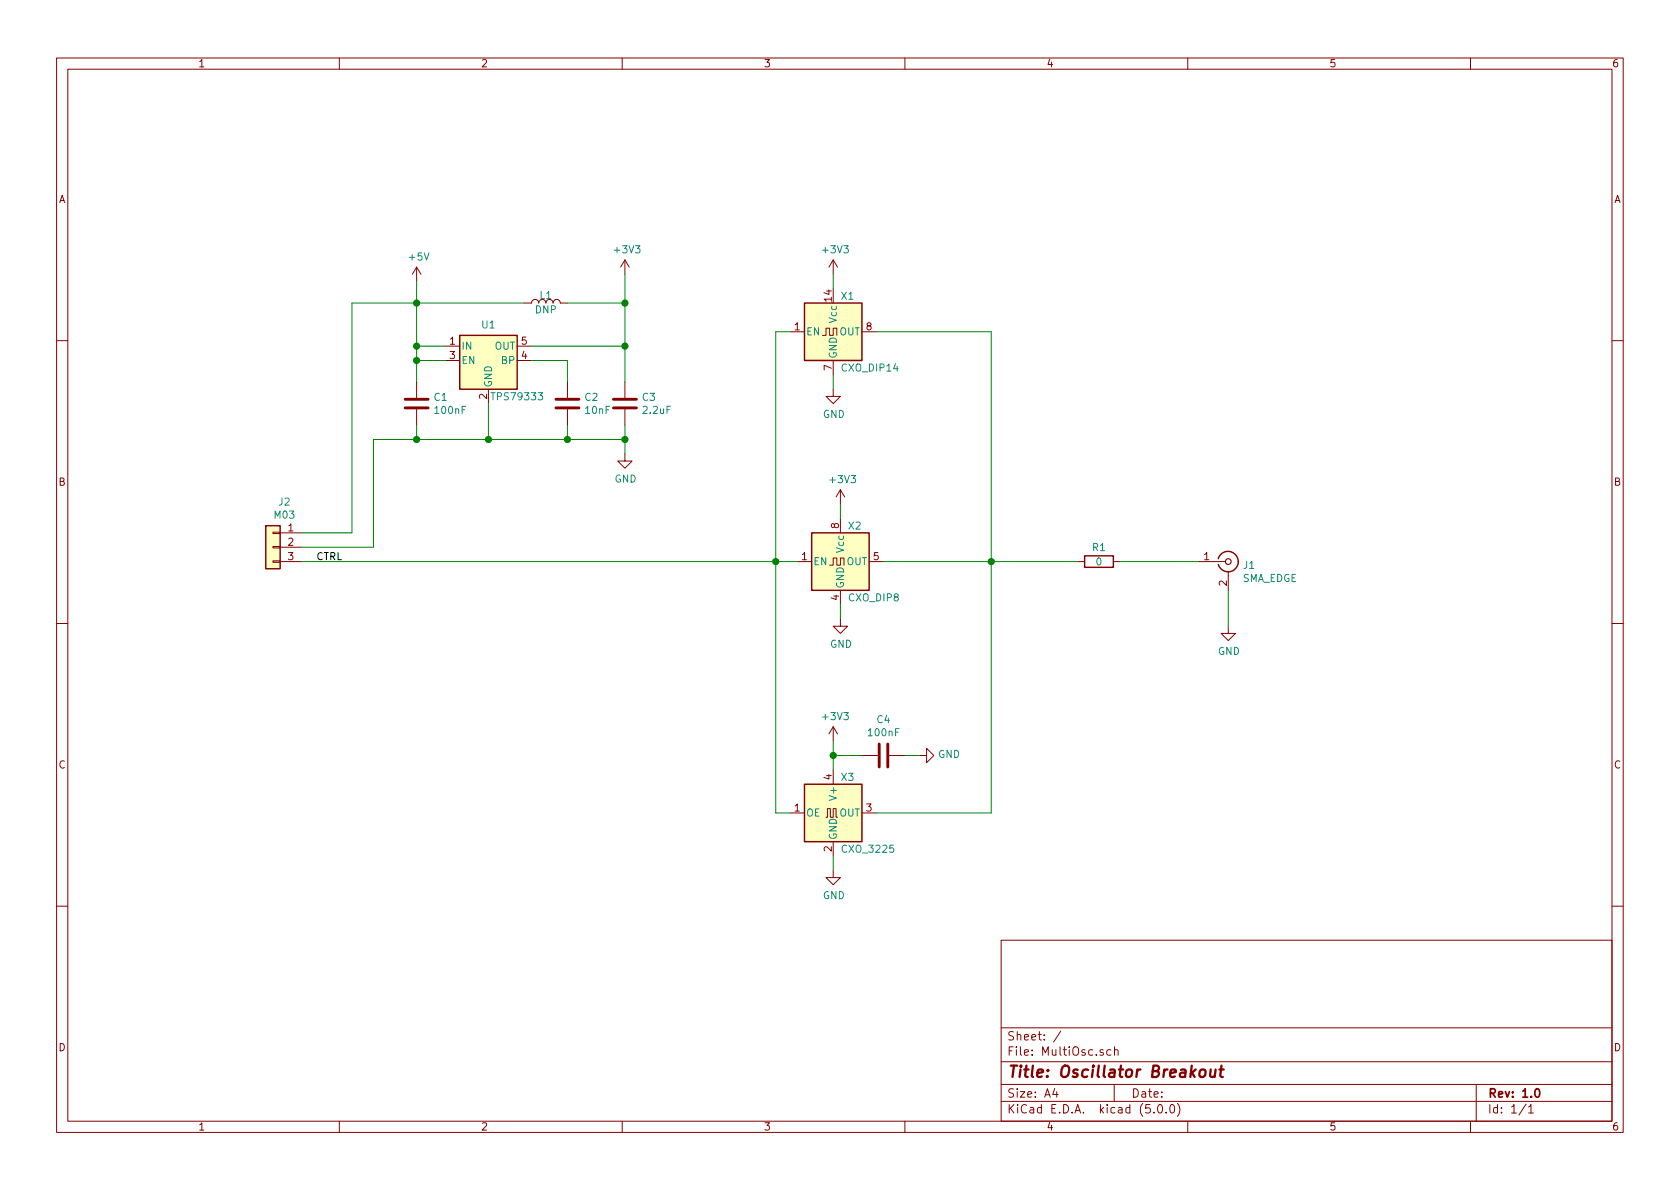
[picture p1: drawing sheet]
EESchema Schematic File Version 4
LIBS:MultiOsc-cache
EELAYER 26 0
EELAYER END
$Descr A4 11693 8268
encoding utf-8
Sheet 1 1
Title "Oscillator Breakout"
Date ""
Rev "1.0"
Comp ""
Comment1 ""
Comment2 ""
Comment3 ""
Comment4 ""
$EndDescr
$Comp
L Regulator_Linear:TPS793333-EP U1
U 1 1
P 3400 2500
F 0 "U1" H 3400 2750 50  0000 C CNN
F 1 "TPS79333" H 3600 2250 50  0000 C CNN
F 2 "STD_SMD:SOT-23-5" H 3400 2825 50  0001 C CIN
F 3 "http://www.ti.com/lit/ds/symlink/tps79333-ep.pdf" H 3400 2550 50  0001 C CNN
	1    3400 2500
	1    0    0    -1  
$EndComp
$Comp
L power:+5V #PWR0101
U 1 1
P 2900 1950
F 0 "#PWR0101" H 2900 1800 50  0001 C CNN
F 1 "+5V" H 2915 2123 50  0000 C CNN
F 2 "" H 2900 1950 50  0001 C CNN
F 3 "" H 2900 1950 50  0001 C CNN
	1    2900 1950
	1    0    0    -1  
$EndComp
$Comp
L power:+3V3 #PWR0102
U 1 1
P 4350 1900
F 0 "#PWR0102" H 4350 1750 50  0001 C CNN
F 1 "+3V3" H 4365 2073 50  0000 C CNN
F 2 "" H 4350 1900 50  0001 C CNN
F 3 "" H 4350 1900 50  0001 C CNN
	1    4350 1900
	1    0    0    -1  
$EndComp
$Comp
L Device:C C2
U 1 1
P 3950 2800
F 0 "C2" H 4065 2846 50  0000 L CNN
F 1 "10nF" H 4065 2755 50  0000 L CNN
F 2 "STD_SMD:C_0603_HandSoldering" H 3988 2650 50  0001 C CNN
F 3 "~" H 3950 2800 50  0001 C CNN
	1    3950 2800
	1    0    0    -1  
$EndComp
$Comp
L power:GND #PWR0103
U 1 1
P 4350 3150
F 0 "#PWR0103" H 4350 2900 50  0001 C CNN
F 1 "GND" H 4355 2977 50  0000 C CNN
F 2 "" H 4350 3150 50  0001 C CNN
F 3 "" H 4350 3150 50  0001 C CNN
	1    4350 3150
	1    0    0    -1  
$EndComp
$Comp
L Device:L L1
U 1 1
P 3800 2100
F 0 "L1" V 3850 2100 50  0000 C CNN
F 1 "DNP" V 3750 2100 50  0000 C CNN
F 2 "STD_SMD:R_0603_HandSoldering" H 3800 2100 50  0001 C CNN
F 3 "~" H 3800 2100 50  0001 C CNN
	1    3800 2100
	0    -1   -1   0   
$EndComp
$Comp
L Oscillator:CXO_DIP14 X1
U 1 1
P 5800 2300
F 0 "X1" H 5850 2550 50  0000 L CNN
F 1 "CXO_DIP14" H 5850 2050 50  0000 L CNN
F 2 "Oscillator:Oscillator_DIP-14" H 6250 1950 50  0001 C CNN
F 3 "http://cdn-reichelt.de/documents/datenblatt/B400/OSZI.pdf" H 5700 2300 50  0001 C CNN
	1    5800 2300
	1    0    0    -1  
$EndComp
$Comp
L Oscillator:SG-8002CE X3
U 1 1
P 5800 5650
F 0 "X3" H 5850 5900 50  0000 L CNN
F 1 "CXO_3225" H 5850 5400 50  0000 L CNN
F 2 "Oscillator:Oscillator_SMD_SeikoEpson_SG8002CE-4Pin_3.2x2.5mm_HandSoldering" H 6500 5300 50  0001 C CNN
F 3 "https://support.epson.biz/td/api/doc_check.php?mode=dl&lang=en&Parts=SG-8002DC" H 5700 5650 50  0001 C CNN
	1    5800 5650
	1    0    0    -1  
$EndComp
$Comp
L power:GND #PWR0104
U 1 1
P 5800 2700
F 0 "#PWR0104" H 5800 2450 50  0001 C CNN
F 1 "GND" H 5805 2527 50  0000 C CNN
F 2 "" H 5800 2700 50  0001 C CNN
F 3 "" H 5800 2700 50  0001 C CNN
	1    5800 2700
	1    0    0    -1  
$EndComp
$Comp
L power:GND #PWR0106
U 1 1
P 5800 6050
F 0 "#PWR0106" H 5800 5800 50  0001 C CNN
F 1 "GND" H 5805 5877 50  0000 C CNN
F 2 "" H 5800 6050 50  0001 C CNN
F 3 "" H 5800 6050 50  0001 C CNN
	1    5800 6050
	1    0    0    -1  
$EndComp
Wire Wire Line
	5800 6050 5800 5950
Wire Wire Line
	5800 2700 5800 2600
Wire Wire Line
	6100 2300 6900 2300
Wire Wire Line
	6900 2300 6900 3900
Wire Wire Line
	6100 5650 6900 5650
Wire Wire Line
	6900 5650 6900 3900
$Comp
L power:GND #PWR0107
U 1 1
P 8550 4350
F 0 "#PWR0107" H 8550 4100 50  0001 C CNN
F 1 "GND" H 8555 4177 50  0000 C CNN
F 2 "" H 8550 4350 50  0001 C CNN
F 3 "" H 8550 4350 50  0001 C CNN
	1    8550 4350
	1    0    0    -1  
$EndComp
$Comp
L Device:R R1
U 1 1
P 7650 3900
F 0 "R1" V 7550 3900 50  0000 C CNN
F 1 "0" V 7650 3900 50  0000 C CNN
F 2 "STD_SMD:R_0402" V 7580 3900 50  0001 C CNN
F 3 "~" H 7650 3900 50  0001 C CNN
	1    7650 3900
	0    1    1    0   
$EndComp
Connection ~ 6900 3900
Wire Wire Line
	7800 3900 8350 3900
Wire Wire Line
	3700 2500 3950 2500
Wire Wire Line
	3950 2500 3950 2650
Wire Wire Line
	3100 2400 2900 2400
Wire Wire Line
	2900 2400 2900 2100
Wire Wire Line
	3100 2500 2900 2500
Wire Wire Line
	2900 2500 2900 2400
Connection ~ 2900 2400
Wire Wire Line
	3400 2800 3400 3050
Wire Wire Line
	3400 3050 2900 3050
Wire Wire Line
	3400 3050 3950 3050
Wire Wire Line
	3950 3050 3950 2950
Connection ~ 3400 3050
Wire Wire Line
	3700 2400 4350 2400
Wire Wire Line
	4350 2400 4350 2100
Wire Wire Line
	3650 2100 2900 2100
Connection ~ 2900 2100
Wire Wire Line
	2900 2100 2900 1950
Wire Wire Line
	3950 2100 4350 2100
Connection ~ 4350 2100
Wire Wire Line
	4350 2100 4350 1900
$Comp
L Device:C C1
U 1 1
P 2900 2800
F 0 "C1" H 3015 2846 50  0000 L CNN
F 1 "100nF" H 3015 2755 50  0000 L CNN
F 2 "STD_SMD:C_0603_HandSoldering" H 2938 2650 50  0001 C CNN
F 3 "~" H 2900 2800 50  0001 C CNN
	1    2900 2800
	1    0    0    -1  
$EndComp
$Comp
L Device:C C3
U 1 1
P 4350 2800
F 0 "C3" H 4465 2846 50  0000 L CNN
F 1 "2.2uF" H 4465 2755 50  0000 L CNN
F 2 "STD_SMD:C_0603_HandSoldering" H 4388 2650 50  0001 C CNN
F 3 "~" H 4350 2800 50  0001 C CNN
	1    4350 2800
	1    0    0    -1  
$EndComp
Wire Wire Line
	2900 2650 2900 2500
Connection ~ 2900 2500
Wire Wire Line
	2900 2950 2900 3050
Connection ~ 2900 3050
Wire Wire Line
	3950 3050 4350 3050
Wire Wire Line
	4350 3050 4350 2950
Connection ~ 3950 3050
Wire Wire Line
	4350 2400 4350 2650
Connection ~ 4350 2400
$Comp
L power:+3V3 #PWR0108
U 1 1
P 5800 1900
F 0 "#PWR0108" H 5800 1750 50  0001 C CNN
F 1 "+3V3" H 5815 2073 50  0000 C CNN
F 2 "" H 5800 1900 50  0001 C CNN
F 3 "" H 5800 1900 50  0001 C CNN
	1    5800 1900
	1    0    0    -1  
$EndComp
Wire Wire Line
	5800 1900 5800 2000
$Comp
L power:+3V3 #PWR0110
U 1 1
P 5800 5150
F 0 "#PWR0110" H 5800 5000 50  0001 C CNN
F 1 "+3V3" H 5815 5323 50  0000 C CNN
F 2 "" H 5800 5150 50  0001 C CNN
F 3 "" H 5800 5150 50  0001 C CNN
	1    5800 5150
	1    0    0    -1  
$EndComp
Wire Wire Line
	5800 5150 5800 5250
Wire Wire Line
	5500 2300 5400 2300
Wire Wire Line
	5400 5650 5500 5650
Wire Wire Line
	5400 2300 5400 3900
$Comp
L Connector_Generic:Conn_01x03 J2
U 1 1
P 1900 3800
F 0 "J2" H 1820 4117 50  0000 C CNN
F 1 "M03" H 1820 4026 50  0000 C CNN
F 2 "ConnectorExt:M03" H 1900 3800 50  0001 C CNN
F 3 "~" H 1900 3800 50  0001 C CNN
	1    1900 3800
	-1   0    0    -1  
$EndComp
Wire Wire Line
	2900 2100 2450 2100
Wire Wire Line
	2100 3700 2450 3700
Wire Wire Line
	2100 3800 2600 3800
Wire Wire Line
	2600 3050 2900 3050
Wire Wire Line
	2100 3900 5400 3900
Connection ~ 5400 3900
$Comp
L Oscillator:CXO_DIP8 X2
U 1 1
P 5850 3900
F 0 "X2" H 5900 4150 50  0000 L CNN
F 1 "CXO_DIP8" H 5900 3650 50  0000 L CNN
F 2 "Oscillator:Oscillator_DIP-8" H 6300 3550 50  0001 C CNN
F 3 "http://cdn-reichelt.de/documents/datenblatt/B400/OSZI.pdf" H 5750 3900 50  0001 C CNN
	1    5850 3900
	1    0    0    -1  
$EndComp
Wire Wire Line
	5550 3900 5400 3900
Wire Wire Line
	5400 3900 5400 5650
$Comp
L power:GND #PWR0105
U 1 1
P 5850 4300
F 0 "#PWR0105" H 5850 4050 50  0001 C CNN
F 1 "GND" H 5855 4127 50  0000 C CNN
F 2 "" H 5850 4300 50  0001 C CNN
F 3 "" H 5850 4300 50  0001 C CNN
	1    5850 4300
	1    0    0    -1  
$EndComp
Wire Wire Line
	5850 4300 5850 4200
$Comp
L power:+3V3 #PWR0109
U 1 1
P 5850 3500
F 0 "#PWR0109" H 5850 3350 50  0001 C CNN
F 1 "+3V3" H 5865 3673 50  0000 C CNN
F 2 "" H 5850 3500 50  0001 C CNN
F 3 "" H 5850 3500 50  0001 C CNN
	1    5850 3500
	1    0    0    -1  
$EndComp
Wire Wire Line
	5850 3500 5850 3600
$Comp
L Device:C C4
U 1 1
P 6150 5250
F 0 "C4" V 5898 5250 50  0000 C CNN
F 1 "100nF" V 5989 5250 50  0000 C CNN
F 2 "STD_SMD:C_0603_HandSoldering" H 6188 5100 50  0001 C CNN
F 3 "~" H 6150 5250 50  0001 C CNN
	1    6150 5250
	0    1    1    0   
$EndComp
Wire Wire Line
	5800 5250 6000 5250
Connection ~ 5800 5250
Wire Wire Line
	5800 5250 5800 5350
$Comp
L power:GND #PWR01
U 1 1
P 6400 5250
F 0 "#PWR01" H 6400 5000 50  0001 C CNN
F 1 "GND" V 6405 5122 50  0000 R CNN
F 2 "" H 6400 5250 50  0001 C CNN
F 3 "" H 6400 5250 50  0001 C CNN
	1    6400 5250
	0    -1   -1   0   
$EndComp
Wire Wire Line
	6400 5250 6300 5250
$Comp
L Connector:Conn_Coaxial J1
U 1 1
P 8550 3900
F 0 "J1" H 8649 3876 50  0000 L CNN
F 1 "SMA_EDGE" H 8649 3785 50  0000 L CNN
F 2 "RF_Devices:SMA_EDGE" H 8550 3900 50  0001 C CNN
F 3 " ~" H 8550 3900 50  0001 C CNN
	1    8550 3900
	1    0    0    -1  
$EndComp
Wire Wire Line
	8550 4100 8550 4350
Wire Wire Line
	6900 3900 6150 3900
Wire Wire Line
	6900 3900 7500 3900
Wire Wire Line
	2600 3800 2600 3050
Wire Wire Line
	2450 3700 2450 2100
Wire Wire Line
	4350 3150 4350 3050
Connection ~ 4350 3050
Text Label 2200 3900 0    50   ~ 0
CTRL
$EndSCHEMATC
